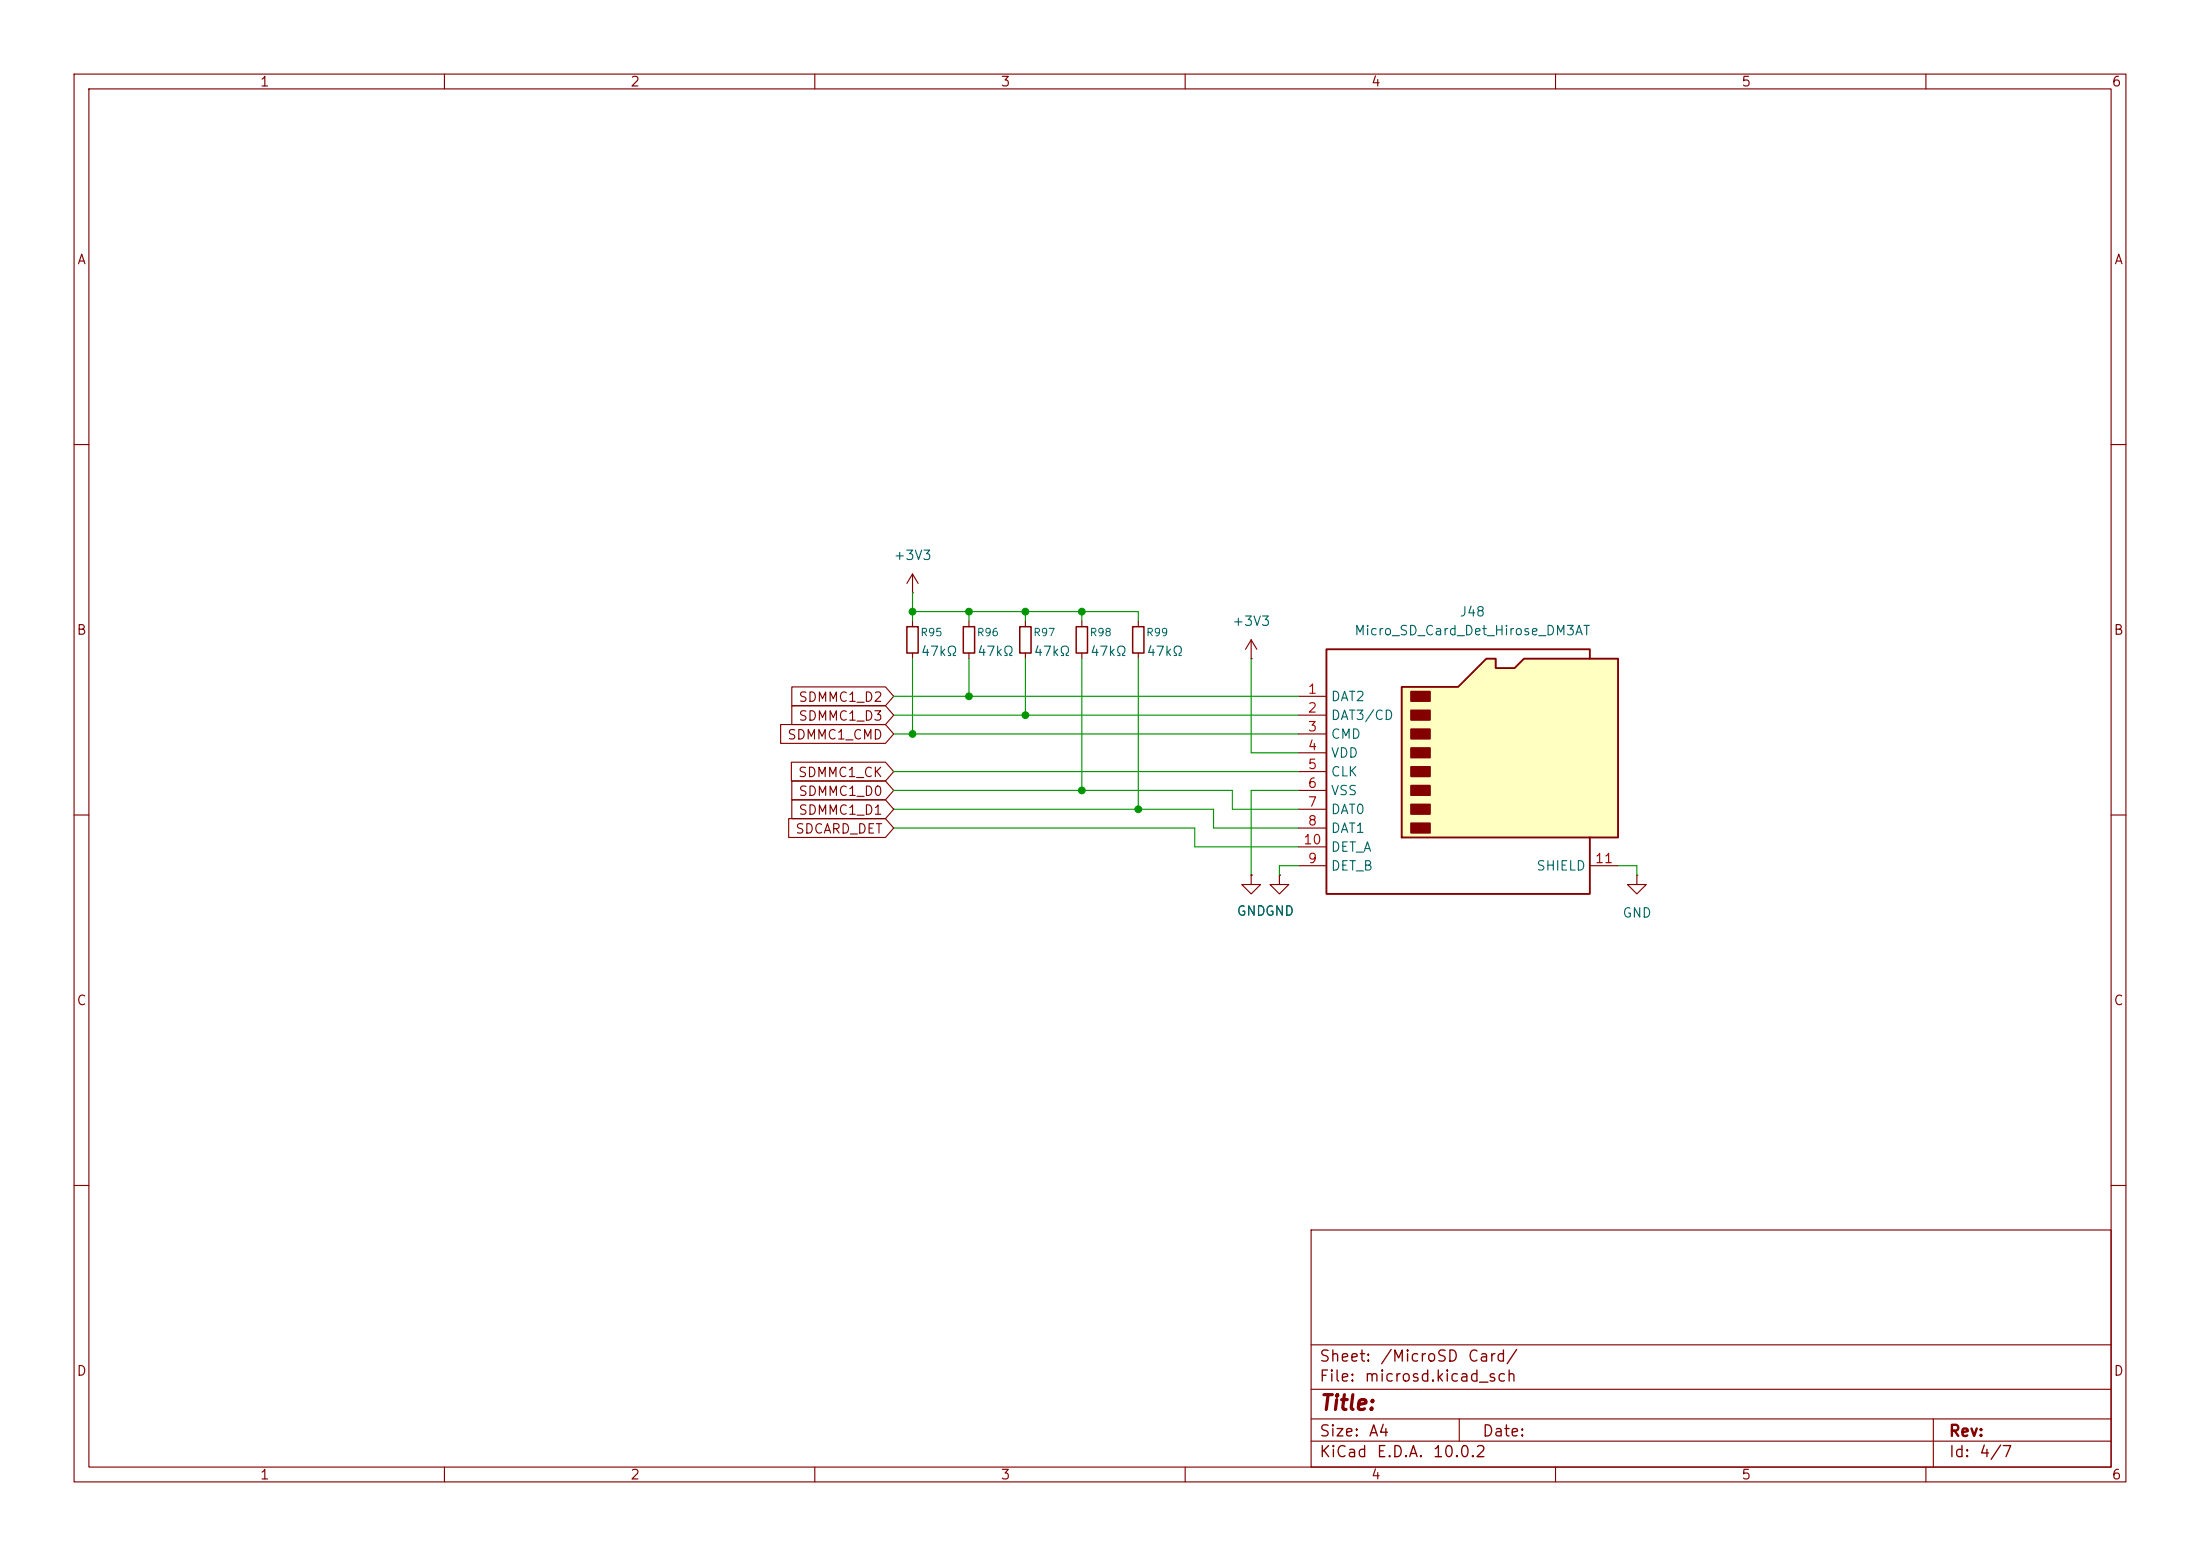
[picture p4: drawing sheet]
(kicad_sch
 (version 20260306)
 (generator "eeschema")
 (generator_version "10.0")
 (paper "A4")
 (lib_symbols
  (symbol "Connector:Micro_SD_Card_Det_Hirose_DM3AT" (exclude_from_sim no) (in_bom yes) (on_board yes)
   (in_pos_files yes)
   (duplicate_pin_numbers_are_jumpers no)
   (property "Reference" "J" (at -16.51 17.78 0) (show_name no) (do_not_autoplace no) (effects (font (size 1.27 1.27))))
   (property "Value" "Micro_SD_Card_Det_Hirose_DM3AT" (at 16.51 17.78 0) (show_name no) (do_not_autoplace no) (effects (font (size 1.27 1.27)) (justify right)))
   (property "Footprint" "" (at 52.07 17.78 0) (show_name no) (do_not_autoplace no) (hide yes) (effects (font (size 1.27 1.27))))
   (property "Datasheet" "https://www.hirose.com/product/en/download_file/key_name/DM3/category/Catalog/doc_file_id/49662/?file_category_id=4&item_id=195&is_series=1" (at 0 2.54 0) (show_name no) (do_not_autoplace no) (hide yes) (effects (font (size 1.27 1.27))))
   (property "Description" "Micro SD Card Socket with card detection pins" (at 0 0 0) (show_name no) (do_not_autoplace no) (hide yes) (effects (font (size 1.27 1.27))))
   (symbol "Micro_SD_Card_Det_Hirose_DM3AT_0_1"
    (polyline (pts (xy -8.89 -8.89) (xy -8.89 11.43) (xy -1.27 11.43) (xy 2.54 15.24) (xy 3.81 15.24) (xy 3.81 13.97) (xy 6.35 13.97) (xy 7.62 15.24) (xy 20.32 15.24) (xy 20.32 -8.89) (xy -8.89 -8.89)) (stroke (width 0.254) (type default)) (fill (type background)))
    (rectangle (start -7.62 10.795) (end -5.08 9.525) (stroke (width 0.254) (type default)) (fill (type outline)))
    (rectangle (start -7.62 8.255) (end -5.08 6.985) (stroke (width 0.254) (type default)) (fill (type outline)))
    (rectangle (start -7.62 5.715) (end -5.08 4.445) (stroke (width 0.254) (type default)) (fill (type outline)))
    (rectangle (start -7.62 3.175) (end -5.08 1.905) (stroke (width 0.254) (type default)) (fill (type outline)))
    (rectangle (start -7.62 0.635) (end -5.08 -0.635) (stroke (width 0.254) (type default)) (fill (type outline)))
    (rectangle (start -7.62 -1.905) (end -5.08 -3.175) (stroke (width 0.254) (type default)) (fill (type outline)))
    (rectangle (start -7.62 -4.445) (end -5.08 -5.715) (stroke (width 0.254) (type default)) (fill (type outline)))
    (rectangle (start -7.62 -6.985) (end -5.08 -8.255) (stroke (width 0.254) (type default)) (fill (type outline)))
    (polyline (pts (xy 16.51 15.24) (xy 16.51 16.51) (xy -19.05 16.51) (xy -19.05 -16.51) (xy 16.51 -16.51) (xy 16.51 -8.89)) (stroke (width 0.254) (type default)) (fill (type none))))
   (symbol "Micro_SD_Card_Det_Hirose_DM3AT_1_1"
    (pin bidirectional line (at -22.86 10.16 0) (length 3.81) (name "DAT2" (effects (font (size 1.27 1.27)))) (number "1" (effects (font (size 1.27 1.27)))))
    (pin bidirectional line (at -22.86 7.62 0) (length 3.81) (name "DAT3/CD" (effects (font (size 1.27 1.27)))) (number "2" (effects (font (size 1.27 1.27)))))
    (pin input line (at -22.86 5.08 0) (length 3.81) (name "CMD" (effects (font (size 1.27 1.27)))) (number "3" (effects (font (size 1.27 1.27)))))
    (pin power_in line (at -22.86 2.54 0) (length 3.81) (name "VDD" (effects (font (size 1.27 1.27)))) (number "4" (effects (font (size 1.27 1.27)))))
    (pin input line (at -22.86 0 0) (length 3.81) (name "CLK" (effects (font (size 1.27 1.27)))) (number "5" (effects (font (size 1.27 1.27)))))
    (pin power_in line (at -22.86 -2.54 0) (length 3.81) (name "VSS" (effects (font (size 1.27 1.27)))) (number "6" (effects (font (size 1.27 1.27)))))
    (pin bidirectional line (at -22.86 -5.08 0) (length 3.81) (name "DAT0" (effects (font (size 1.27 1.27)))) (number "7" (effects (font (size 1.27 1.27)))))
    (pin bidirectional line (at -22.86 -7.62 0) (length 3.81) (name "DAT1" (effects (font (size 1.27 1.27)))) (number "8" (effects (font (size 1.27 1.27)))))
    (pin passive line (at -22.86 -12.7 0) (length 3.81) (name "DET_B" (effects (font (size 1.27 1.27)))) (number "9" (effects (font (size 1.27 1.27)))))
    (pin passive line (at -22.86 -10.16 0) (length 3.81) (name "DET_A" (effects (font (size 1.27 1.27)))) (number "10" (effects (font (size 1.27 1.27)))))
    (pin passive line (at 20.32 -12.7 180) (length 3.81) (name "SHIELD" (effects (font (size 1.27 1.27)))) (number "11" (effects (font (size 1.27 1.27))))))
   (embedded_fonts no))
  (symbol "Device:R_Small"
   (pin_numbers (hide yes))
   (pin_names
    (offset 0.254) (hide yes)) (exclude_from_sim no) (in_bom yes) (on_board yes)
   (in_pos_files yes)
   (duplicate_pin_numbers_are_jumpers no)
   (property "Reference" "R" (at 0 0 90) (show_name no) (do_not_autoplace no) (effects (font (size 1.016 1.016))))
   (property "Value" "R_Small" (at 1.778 0 90) (show_name no) (do_not_autoplace no) (effects (font (size 1.27 1.27))))
   (property "Footprint" "" (at 0 0 0) (show_name no) (do_not_autoplace no) (hide yes) (effects (font (size 1.27 1.27))))
   (property "Datasheet" "" (at 0 0 0) (show_name no) (do_not_autoplace no) (hide yes) (effects (font (size 1.27 1.27))))
   (property "Description" "Resistor, small symbol" (at 0 0 0) (show_name no) (do_not_autoplace no) (hide yes) (effects (font (size 1.27 1.27))))
   (symbol "R_Small_0_1"
    (rectangle (start -0.762 1.778) (end 0.762 -1.778) (stroke (width 0.2032) (type default)) (fill (type none))))
   (symbol "R_Small_1_1"
    (pin passive line (at 0 2.54 270) (length 0.762) (name "" (effects (font (size 1.27 1.27)))) (number "1" (effects (font (size 1.27 1.27)))))
    (pin passive line (at 0 -2.54 90) (length 0.762) (name "" (effects (font (size 1.27 1.27)))) (number "2" (effects (font (size 1.27 1.27))))))
   (embedded_fonts no))
  (symbol "power:+3V3"
   (power global)
   (pin_numbers (hide yes))
   (pin_names
    (offset 0) (hide yes)) (exclude_from_sim no) (in_bom yes) (on_board yes)
   (in_pos_files yes)
   (duplicate_pin_numbers_are_jumpers no)
   (property "Reference" "#PWR" (at 0 -3.81 0) (show_name no) (do_not_autoplace no) (hide yes) (effects (font (size 1.27 1.27))))
   (property "Value" "+3V3" (at 0 3.556 0) (show_name no) (do_not_autoplace no) (effects (font (size 1.27 1.27))))
   (property "Footprint" "" (at 0 0 0) (show_name no) (do_not_autoplace no) (hide yes) (effects (font (size 1.27 1.27))))
   (property "Datasheet" "" (at 0 0 0) (show_name no) (do_not_autoplace no) (hide yes) (effects (font (size 1.27 1.27))))
   (property "Description" "Power symbol creates a global label with name \"+3V3\"" (at 0 0 0) (show_name no) (do_not_autoplace no) (hide yes) (effects (font (size 1.27 1.27))))
   (symbol "+3V3_0_1"
    (polyline (pts (xy -0.762 1.27) (xy 0 2.54)) (stroke (width 0) (type default)) (fill (type none)))
    (polyline (pts (xy 0 2.54) (xy 0.762 1.27)) (stroke (width 0) (type default)) (fill (type none)))
    (polyline (pts (xy 0 0) (xy 0 2.54)) (stroke (width 0) (type default)) (fill (type none))))
   (symbol "+3V3_1_1"
    (pin power_in line (at 0 0 90) (length 0) (name "" (effects (font (size 1.27 1.27)))) (number "1" (effects (font (size 1.27 1.27))))))
   (embedded_fonts no))
  (symbol "power:GND"
   (power global)
   (pin_numbers (hide yes))
   (pin_names
    (offset 0) (hide yes)) (exclude_from_sim no) (in_bom yes) (on_board yes)
   (in_pos_files yes)
   (duplicate_pin_numbers_are_jumpers no)
   (property "Reference" "#PWR" (at 0 -6.35 0) (show_name no) (do_not_autoplace no) (hide yes) (effects (font (size 1.27 1.27))))
   (property "Value" "GND" (at 0 -3.81 0) (show_name no) (do_not_autoplace no) (effects (font (size 1.27 1.27))))
   (property "Footprint" "" (at 0 0 0) (show_name no) (do_not_autoplace no) (hide yes) (effects (font (size 1.27 1.27))))
   (property "Datasheet" "" (at 0 0 0) (show_name no) (do_not_autoplace no) (hide yes) (effects (font (size 1.27 1.27))))
   (property "Description" "Power symbol creates a global label with name \"GND\" , ground" (at 0 0 0) (show_name no) (do_not_autoplace no) (hide yes) (effects (font (size 1.27 1.27))))
   (symbol "GND_0_1"
    (polyline (pts (xy 0 0) (xy 0 -1.27) (xy 1.27 -1.27) (xy 0 -2.54) (xy -1.27 -1.27) (xy 0 -1.27)) (stroke (width 0) (type default)) (fill (type none))))
   (symbol "GND_1_1"
    (pin power_in line (at 0 0 270) (length 0) (name "" (effects (font (size 1.27 1.27)))) (number "1" (effects (font (size 1.27 1.27))))))
   (embedded_fonts no)))
 (junction
  (at 138.43 82.55)
  (diameter 0)
  (color 0 0 0 0))
 (junction
  (at 138.43 96.52)
  (diameter 0)
  (color 0 0 0 0))
 (junction
  (at 146.05 106.68)
  (diameter 0)
  (color 0 0 0 0))
 (junction
  (at 123.19 99.06)
  (diameter 0)
  (color 0 0 0 0))
 (junction
  (at 130.81 93.98)
  (diameter 0)
  (color 0 0 0 0))
 (junction
  (at 123.19 82.55)
  (diameter 0)
  (color 0 0 0 0))
 (junction
  (at 153.67 109.22)
  (diameter 0)
  (color 0 0 0 0))
 (junction
  (at 146.05 82.55)
  (diameter 0)
  (color 0 0 0 0))
 (junction
  (at 130.81 82.55)
  (diameter 0)
  (color 0 0 0 0))
 (wire
  (pts (xy 120.65 111.76) (xy 161.29 111.76))
  (stroke (width 0) (type default)))
 (wire
  (pts (xy 120.65 109.22) (xy 153.67 109.22))
  (stroke (width 0) (type default)))
 (wire
  (pts (xy 153.67 109.22) (xy 163.83 109.22))
  (stroke (width 0) (type default)))
 (wire
  (pts (xy 168.91 106.68) (xy 175.26 106.68))
  (stroke (width 0) (type default)))
 (wire
  (pts (xy 123.19 80.01) (xy 123.19 82.55))
  (stroke (width 0) (type default)))
 (wire
  (pts (xy 130.81 93.98) (xy 175.26 93.98))
  (stroke (width 0) (type default)))
 (wire
  (pts (xy 138.43 96.52) (xy 175.26 96.52))
  (stroke (width 0) (type default)))
 (wire
  (pts (xy 161.29 111.76) (xy 161.29 114.3))
  (stroke (width 0) (type default)))
 (wire
  (pts (xy 153.67 82.55) (xy 153.67 83.82))
  (stroke (width 0) (type default)))
 (wire
  (pts (xy 138.43 88.9) (xy 138.43 96.52))
  (stroke (width 0) (type default)))
 (wire
  (pts (xy 130.81 82.55) (xy 130.81 83.82))
  (stroke (width 0) (type default)))
 (wire
  (pts (xy 172.72 118.11) (xy 172.72 116.84))
  (stroke (width 0) (type default)))
 (wire
  (pts (xy 130.81 88.9) (xy 130.81 93.98))
  (stroke (width 0) (type default)))
 (wire
  (pts (xy 120.65 106.68) (xy 146.05 106.68))
  (stroke (width 0) (type default)))
 (wire
  (pts (xy 172.72 116.84) (xy 175.26 116.84))
  (stroke (width 0) (type default)))
 (wire
  (pts (xy 120.65 104.14) (xy 175.26 104.14))
  (stroke (width 0) (type default)))
 (wire
  (pts (xy 220.98 116.84) (xy 218.44 116.84))
  (stroke (width 0) (type default)))
 (wire
  (pts (xy 146.05 82.55) (xy 146.05 83.82))
  (stroke (width 0) (type default)))
 (wire
  (pts (xy 168.91 118.11) (xy 168.91 106.68))
  (stroke (width 0) (type default)))
 (wire
  (pts (xy 146.05 82.55) (xy 153.67 82.55))
  (stroke (width 0) (type default)))
 (wire
  (pts (xy 120.65 96.52) (xy 138.43 96.52))
  (stroke (width 0) (type default)))
 (wire
  (pts (xy 130.81 82.55) (xy 138.43 82.55))
  (stroke (width 0) (type default)))
 (wire
  (pts (xy 138.43 82.55) (xy 138.43 83.82))
  (stroke (width 0) (type default)))
 (wire
  (pts (xy 163.83 109.22) (xy 163.83 111.76))
  (stroke (width 0) (type default)))
 (wire
  (pts (xy 123.19 82.55) (xy 123.19 83.82))
  (stroke (width 0) (type default)))
 (wire
  (pts (xy 146.05 88.9) (xy 146.05 106.68))
  (stroke (width 0) (type default)))
 (wire
  (pts (xy 120.65 93.98) (xy 130.81 93.98))
  (stroke (width 0) (type default)))
 (wire
  (pts (xy 120.65 99.06) (xy 123.19 99.06))
  (stroke (width 0) (type default)))
 (wire
  (pts (xy 138.43 82.55) (xy 146.05 82.55))
  (stroke (width 0) (type default)))
 (wire
  (pts (xy 153.67 88.9) (xy 153.67 109.22))
  (stroke (width 0) (type default)))
 (wire
  (pts (xy 163.83 111.76) (xy 175.26 111.76))
  (stroke (width 0) (type default)))
 (wire
  (pts (xy 220.98 118.11) (xy 220.98 116.84))
  (stroke (width 0) (type default)))
 (wire
  (pts (xy 175.26 101.6) (xy 168.91 101.6))
  (stroke (width 0) (type default)))
 (wire
  (pts (xy 168.91 101.6) (xy 168.91 88.9))
  (stroke (width 0) (type default)))
 (wire
  (pts (xy 123.19 82.55) (xy 130.81 82.55))
  (stroke (width 0) (type default)))
 (wire
  (pts (xy 123.19 88.9) (xy 123.19 99.06))
  (stroke (width 0) (type default)))
 (wire
  (pts (xy 146.05 106.68) (xy 166.37 106.68))
  (stroke (width 0) (type default)))
 (wire
  (pts (xy 123.19 99.06) (xy 175.26 99.06))
  (stroke (width 0) (type default)))
 (wire
  (pts (xy 161.29 114.3) (xy 175.26 114.3))
  (stroke (width 0) (type default)))
 (wire
  (pts (xy 166.37 109.22) (xy 175.26 109.22))
  (stroke (width 0) (type default)))
 (wire
  (pts (xy 166.37 106.68) (xy 166.37 109.22))
  (stroke (width 0) (type default)))
 (global_label "SDCARD_DET"
  (shape input)
  (at 120.65 111.76 180)
  (fields_autoplaced yes)
  (effects (font (size 1.27 1.27)) (justify right))
  (property "Intersheetrefs" "${INTERSHEET_REFS}" (at 105.9325 111.76 0) (hide yes) (show_name no) (do_not_autoplace no) (effects (font (size 1.27 1.27)) (justify right))))
 (global_label "SDMMC1_D0"
  (shape input)
  (at 120.65 106.68 180)
  (fields_autoplaced yes)
  (effects (font (size 1.27 1.27)) (justify right))
  (property "Intersheetrefs" "${INTERSHEET_REFS}" (at 106.3559 106.68 0) (hide yes) (show_name no) (do_not_autoplace no) (effects (font (size 1.27 1.27)) (justify right))))
 (global_label "SDMMC1_CMD"
  (shape input)
  (at 120.65 99.06 180)
  (fields_autoplaced yes)
  (effects (font (size 1.27 1.27)) (justify right))
  (property "Intersheetrefs" "${INTERSHEET_REFS}" (at 104.844 99.06 0) (hide yes) (show_name no) (do_not_autoplace no) (effects (font (size 1.27 1.27)) (justify right))))
 (global_label "SDMMC1_D2"
  (shape input)
  (at 120.65 93.98 180)
  (fields_autoplaced yes)
  (effects (font (size 1.27 1.27)) (justify right))
  (property "Intersheetrefs" "${INTERSHEET_REFS}" (at 106.3559 93.98 0) (hide yes) (show_name no) (do_not_autoplace no) (effects (font (size 1.27 1.27)) (justify right))))
 (global_label "SDMMC1_CK"
  (shape input)
  (at 120.65 104.14 180)
  (fields_autoplaced yes)
  (effects (font (size 1.27 1.27)) (justify right))
  (property "Intersheetrefs" "${INTERSHEET_REFS}" (at 106.2954 104.14 0) (hide yes) (show_name no) (do_not_autoplace no) (effects (font (size 1.27 1.27)) (justify right))))
 (global_label "SDMMC1_D3"
  (shape input)
  (at 120.65 96.52 180)
  (fields_autoplaced yes)
  (effects (font (size 1.27 1.27)) (justify right))
  (property "Intersheetrefs" "${INTERSHEET_REFS}" (at 106.3559 96.52 0) (hide yes) (show_name no) (do_not_autoplace no) (effects (font (size 1.27 1.27)) (justify right))))
 (global_label "SDMMC1_D1"
  (shape input)
  (at 120.65 109.22 180)
  (fields_autoplaced yes)
  (effects (font (size 1.27 1.27)) (justify right))
  (property "Intersheetrefs" "${INTERSHEET_REFS}" (at 106.3559 109.22 0) (hide yes) (show_name no) (do_not_autoplace no) (effects (font (size 1.27 1.27)) (justify right))))
 (symbol
  (lib_id "Device:R_Small")
  (at 146.05 86.36 0)
  (unit 1)
  (body_style 1)
  (exclude_from_sim no)
  (in_bom yes)
  (on_board yes)
  (in_pos_files yes)
  (dnp no)
  (property "Reference" "R98" (at 147.066 85.344 0) (show_name no) (do_not_autoplace no) (effects (font (size 1.016 1.016)) (justify left)))
  (property "Value" "47kΩ" (at 147.066 87.884 0) (show_name no) (do_not_autoplace no) (effects (font (size 1.27 1.27)) (justify left)))
  (property "Footprint" "Resistor_SMD:R_0603_1608Metric" (at 146.05 86.36 0) (hide yes) (show_name no) (do_not_autoplace no) (effects (font (size 1.27 1.27))))
  (property "Datasheet" "" (at 146.05 86.36 0) (hide yes) (show_name no) (do_not_autoplace no) (effects (font (size 1.27 1.27))))
  (property "Description" "Resistor, small symbol" (at 146.05 86.36 0) (hide yes) (show_name no) (do_not_autoplace no) (effects (font (size 1.27 1.27))))
  (pin "2")
  (pin "1"))
 (symbol
  (lib_id "Device:R_Small")
  (at 130.81 86.36 0)
  (unit 1)
  (body_style 1)
  (exclude_from_sim no)
  (in_bom yes)
  (on_board yes)
  (in_pos_files yes)
  (dnp no)
  (property "Reference" "R96" (at 131.826 85.344 0) (show_name no) (do_not_autoplace no) (effects (font (size 1.016 1.016)) (justify left)))
  (property "Value" "47kΩ" (at 131.826 87.884 0) (show_name no) (do_not_autoplace no) (effects (font (size 1.27 1.27)) (justify left)))
  (property "Footprint" "Resistor_SMD:R_0603_1608Metric" (at 130.81 86.36 0) (hide yes) (show_name no) (do_not_autoplace no) (effects (font (size 1.27 1.27))))
  (property "Datasheet" "" (at 130.81 86.36 0) (hide yes) (show_name no) (do_not_autoplace no) (effects (font (size 1.27 1.27))))
  (property "Description" "Resistor, small symbol" (at 130.81 86.36 0) (hide yes) (show_name no) (do_not_autoplace no) (effects (font (size 1.27 1.27))))
  (pin "2")
  (pin "1"))
 (symbol
  (lib_id "power:+3V3")
  (at 123.19 80.01 0)
  (unit 1)
  (body_style 1)
  (exclude_from_sim no)
  (in_bom yes)
  (on_board yes)
  (in_pos_files yes)
  (dnp no)
  (fields_autoplaced yes)
  (property "Reference" "#PWR0147" (at 123.19 83.82 0) (hide yes) (show_name no) (do_not_autoplace no) (effects (font (size 1.27 1.27))))
  (property "Value" "+3V3" (at 123.19 74.93 0) (show_name no) (do_not_autoplace no) (effects (font (size 1.27 1.27))))
  (property "Footprint" "" (at 123.19 80.01 0) (hide yes) (show_name no) (do_not_autoplace no) (effects (font (size 1.27 1.27))))
  (property "Datasheet" "" (at 123.19 80.01 0) (hide yes) (show_name no) (do_not_autoplace no) (effects (font (size 1.27 1.27))))
  (property "Description" "Power symbol creates a global label with name \"+3V3\"" (at 123.19 80.01 0) (hide yes) (show_name no) (do_not_autoplace no) (effects (font (size 1.27 1.27))))
  (pin "1"))
 (symbol
  (lib_id "Device:R_Small")
  (at 123.19 86.36 0)
  (unit 1)
  (body_style 1)
  (exclude_from_sim no)
  (in_bom yes)
  (on_board yes)
  (in_pos_files yes)
  (dnp no)
  (property "Reference" "R95" (at 124.206 85.344 0) (show_name no) (do_not_autoplace no) (effects (font (size 1.016 1.016)) (justify left)))
  (property "Value" "47kΩ" (at 124.206 87.884 0) (show_name no) (do_not_autoplace no) (effects (font (size 1.27 1.27)) (justify left)))
  (property "Footprint" "Resistor_SMD:R_0603_1608Metric" (at 123.19 86.36 0) (hide yes) (show_name no) (do_not_autoplace no) (effects (font (size 1.27 1.27))))
  (property "Datasheet" "" (at 123.19 86.36 0) (hide yes) (show_name no) (do_not_autoplace no) (effects (font (size 1.27 1.27))))
  (property "Description" "Resistor, small symbol" (at 123.19 86.36 0) (hide yes) (show_name no) (do_not_autoplace no) (effects (font (size 1.27 1.27))))
  (pin "2")
  (pin "1"))
 (symbol
  (lib_id "Connector:Micro_SD_Card_Det_Hirose_DM3AT")
  (at 198.12 104.14 0)
  (unit 1)
  (body_style 1)
  (exclude_from_sim no)
  (in_bom yes)
  (on_board yes)
  (in_pos_files yes)
  (dnp no)
  (fields_autoplaced yes)
  (property "Reference" "J48" (at 198.755 82.55 0) (show_name no) (do_not_autoplace no) (effects (font (size 1.27 1.27))))
  (property "Value" "Micro_SD_Card_Det_Hirose_DM3AT" (at 198.755 85.09 0) (show_name no) (do_not_autoplace no) (effects (font (size 1.27 1.27))))
  (property "Footprint" "Connector_Card:microSD_HC_Hirose_DM3D-SF" (at 250.19 86.36 0) (hide yes) (show_name no) (do_not_autoplace no) (effects (font (size 1.27 1.27))))
  (property "Datasheet" "https://www.hirose.com/product/en/download_file/key_name/DM3/category/Catalog/doc_file_id/49662/?file_category_id=4&item_id=195&is_series=1" (at 198.12 101.6 0) (hide yes) (show_name no) (do_not_autoplace no) (effects (font (size 1.27 1.27))))
  (property "Description" "Micro SD Card Socket with card detection pins" (at 198.12 104.14 0) (hide yes) (show_name no) (do_not_autoplace no) (effects (font (size 1.27 1.27))))
  (pin "3")
  (pin "1")
  (pin "4")
  (pin "7")
  (pin "6")
  (pin "9")
  (pin "2")
  (pin "8")
  (pin "5")
  (pin "10")
  (pin "11"))
 (symbol
  (lib_id "power:GND")
  (at 172.72 118.11 0)
  (unit 1)
  (body_style 1)
  (exclude_from_sim no)
  (in_bom yes)
  (on_board yes)
  (in_pos_files yes)
  (dnp no)
  (property "Reference" "#PWR0143" (at 172.72 124.46 0) (hide yes) (show_name no) (do_not_autoplace no) (effects (font (size 1.27 1.27))))
  (property "Value" "GND" (at 172.72 122.936 0) (show_name no) (do_not_autoplace no) (effects (font (size 1.27 1.27))))
  (property "Footprint" "" (at 172.72 118.11 0) (hide yes) (show_name no) (do_not_autoplace no) (effects (font (size 1.27 1.27))))
  (property "Datasheet" "" (at 172.72 118.11 0) (hide yes) (show_name no) (do_not_autoplace no) (effects (font (size 1.27 1.27))))
  (property "Description" "Power symbol creates a global label with name \"GND\" , ground" (at 172.72 118.11 0) (hide yes) (show_name no) (do_not_autoplace no) (effects (font (size 1.27 1.27))))
  (pin "1"))
 (symbol
  (lib_id "power:GND")
  (at 220.98 118.11 0)
  (unit 1)
  (body_style 1)
  (exclude_from_sim no)
  (in_bom yes)
  (on_board yes)
  (in_pos_files yes)
  (dnp no)
  (fields_autoplaced yes)
  (property "Reference" "#PWR0142" (at 220.98 124.46 0) (hide yes) (show_name no) (do_not_autoplace no) (effects (font (size 1.27 1.27))))
  (property "Value" "GND" (at 220.98 123.19 0) (show_name no) (do_not_autoplace no) (effects (font (size 1.27 1.27))))
  (property "Footprint" "" (at 220.98 118.11 0) (hide yes) (show_name no) (do_not_autoplace no) (effects (font (size 1.27 1.27))))
  (property "Datasheet" "" (at 220.98 118.11 0) (hide yes) (show_name no) (do_not_autoplace no) (effects (font (size 1.27 1.27))))
  (property "Description" "Power symbol creates a global label with name \"GND\" , ground" (at 220.98 118.11 0) (hide yes) (show_name no) (do_not_autoplace no) (effects (font (size 1.27 1.27))))
  (pin "1"))
 (symbol
  (lib_id "power:GND")
  (at 168.91 118.11 0)
  (unit 1)
  (body_style 1)
  (exclude_from_sim no)
  (in_bom yes)
  (on_board yes)
  (in_pos_files yes)
  (dnp no)
  (property "Reference" "#PWR0170" (at 168.91 124.46 0) (hide yes) (show_name no) (do_not_autoplace no) (effects (font (size 1.27 1.27))))
  (property "Value" "GND" (at 168.91 122.936 0) (show_name no) (do_not_autoplace no) (effects (font (size 1.27 1.27))))
  (property "Footprint" "" (at 168.91 118.11 0) (hide yes) (show_name no) (do_not_autoplace no) (effects (font (size 1.27 1.27))))
  (property "Datasheet" "" (at 168.91 118.11 0) (hide yes) (show_name no) (do_not_autoplace no) (effects (font (size 1.27 1.27))))
  (property "Description" "Power symbol creates a global label with name \"GND\" , ground" (at 168.91 118.11 0) (hide yes) (show_name no) (do_not_autoplace no) (effects (font (size 1.27 1.27))))
  (pin "1"))
 (symbol
  (lib_id "power:+3V3")
  (at 168.91 88.9 0)
  (unit 1)
  (body_style 1)
  (exclude_from_sim no)
  (in_bom yes)
  (on_board yes)
  (in_pos_files yes)
  (dnp no)
  (fields_autoplaced yes)
  (property "Reference" "#PWR0144" (at 168.91 92.71 0) (hide yes) (show_name no) (do_not_autoplace no) (effects (font (size 1.27 1.27))))
  (property "Value" "+3V3" (at 168.91 83.82 0) (show_name no) (do_not_autoplace no) (effects (font (size 1.27 1.27))))
  (property "Footprint" "" (at 168.91 88.9 0) (hide yes) (show_name no) (do_not_autoplace no) (effects (font (size 1.27 1.27))))
  (property "Datasheet" "" (at 168.91 88.9 0) (hide yes) (show_name no) (do_not_autoplace no) (effects (font (size 1.27 1.27))))
  (property "Description" "Power symbol creates a global label with name \"+3V3\"" (at 168.91 88.9 0) (hide yes) (show_name no) (do_not_autoplace no) (effects (font (size 1.27 1.27))))
  (pin "1"))
 (symbol
  (lib_id "Device:R_Small")
  (at 138.43 86.36 0)
  (unit 1)
  (body_style 1)
  (exclude_from_sim no)
  (in_bom yes)
  (on_board yes)
  (in_pos_files yes)
  (dnp no)
  (property "Reference" "R97" (at 139.446 85.344 0) (show_name no) (do_not_autoplace no) (effects (font (size 1.016 1.016)) (justify left)))
  (property "Value" "47kΩ" (at 139.446 87.884 0) (show_name no) (do_not_autoplace no) (effects (font (size 1.27 1.27)) (justify left)))
  (property "Footprint" "Resistor_SMD:R_0603_1608Metric" (at 138.43 86.36 0) (hide yes) (show_name no) (do_not_autoplace no) (effects (font (size 1.27 1.27))))
  (property "Datasheet" "" (at 138.43 86.36 0) (hide yes) (show_name no) (do_not_autoplace no) (effects (font (size 1.27 1.27))))
  (property "Description" "Resistor, small symbol" (at 138.43 86.36 0) (hide yes) (show_name no) (do_not_autoplace no) (effects (font (size 1.27 1.27))))
  (pin "2")
  (pin "1"))
 (symbol
  (lib_id "Device:R_Small")
  (at 153.67 86.36 0)
  (unit 1)
  (body_style 1)
  (exclude_from_sim no)
  (in_bom yes)
  (on_board yes)
  (in_pos_files yes)
  (dnp no)
  (property "Reference" "R99" (at 154.686 85.344 0) (show_name no) (do_not_autoplace no) (effects (font (size 1.016 1.016)) (justify left)))
  (property "Value" "47kΩ" (at 154.686 87.884 0) (show_name no) (do_not_autoplace no) (effects (font (size 1.27 1.27)) (justify left)))
  (property "Footprint" "Resistor_SMD:R_0603_1608Metric" (at 153.67 86.36 0) (hide yes) (show_name no) (do_not_autoplace no) (effects (font (size 1.27 1.27))))
  (property "Datasheet" "" (at 153.67 86.36 0) (hide yes) (show_name no) (do_not_autoplace no) (effects (font (size 1.27 1.27))))
  (property "Description" "Resistor, small symbol" (at 153.67 86.36 0) (hide yes) (show_name no) (do_not_autoplace no) (effects (font (size 1.27 1.27))))
  (pin "2")
  (pin "1")))
